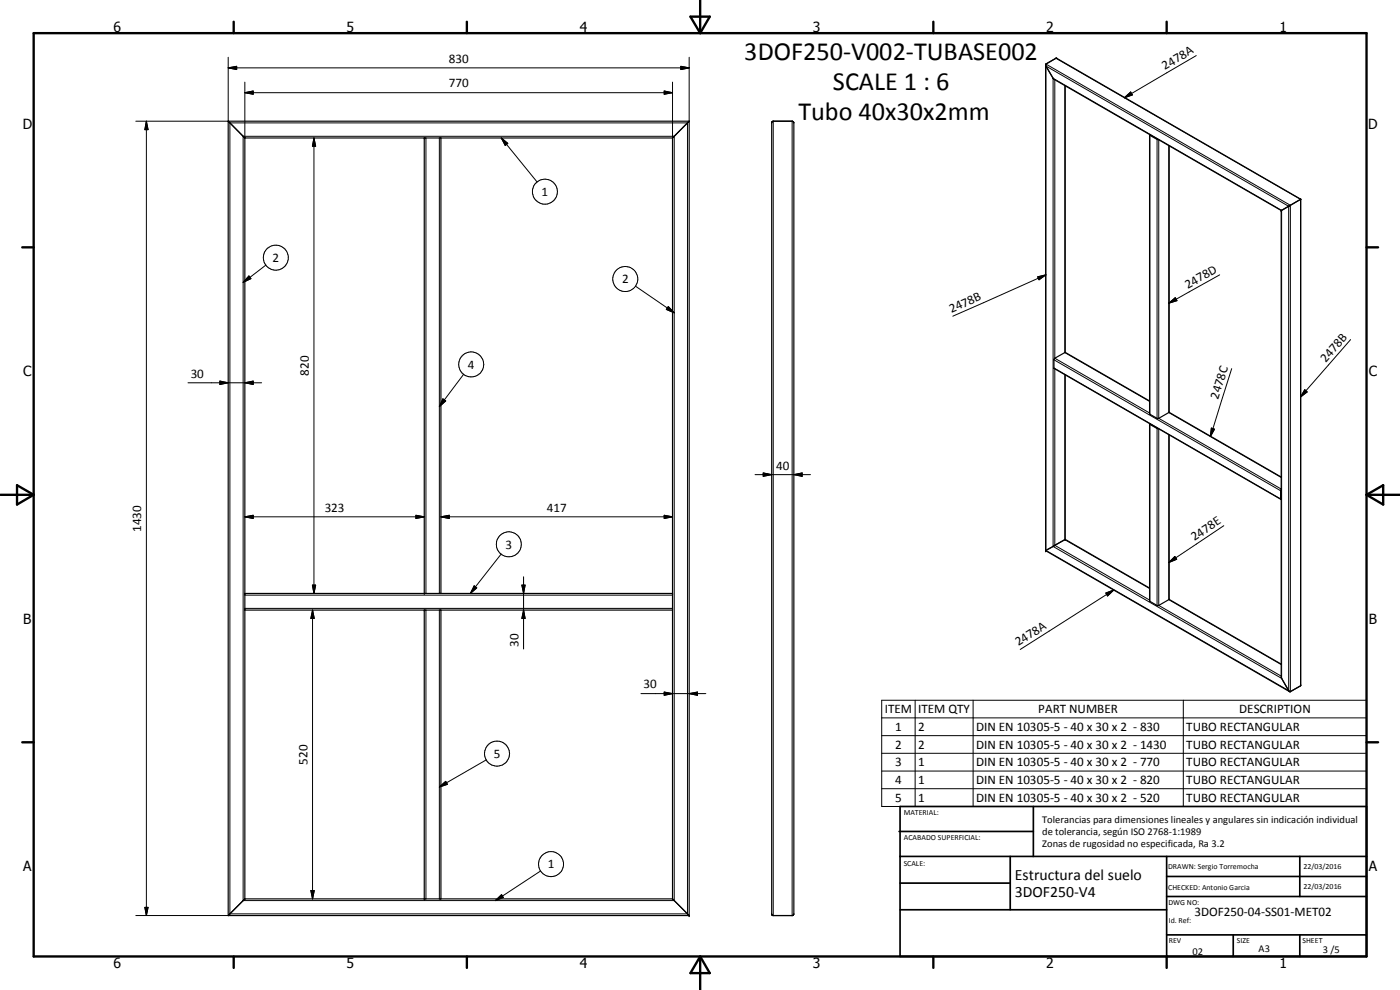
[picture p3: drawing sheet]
<svg xmlns="http://www.w3.org/2000/svg" width="420mm" height="297mm" viewBox="0 0 420 297" stroke-linecap="round" stroke-linejoin="round" font-family="sans-serif">
<g fill="none" stroke="#000" stroke-width=".35">
<path d="M313.8 19.6l2.5 4.2 68.2 39.4M68.5 36.4l5 5v228.3M68.5 36.4h138.3M68.5 36.4v238.3M206.8 36.4l-5 5v228.3M206.8 36.4v238.3M231.6 36.6l.5-.2h5.6l.5 .5v237.3l-.3 .5h-6l-.3-.3zM319.7 25.7v80M73.5 41.4h128.3M127.3 41.4v136.7M132.3 41.4v136.7M345 40.4v83.8l2.5 1.4 3.3-1.9"/>
<path d="M345 40.5l2.6 1.4M350.9 43.7l-.1 80M390.3 59.8l.1 145.7-.1 .3-3.1 1.8-.5-.4-2.2-3.9v-140.1M390.4 59.8l-5.8 3.3M390.4 59.8l-73.3-42.4-3.2 1.8-.1 146M384.6 63.1h.1M384.6 63.1l-.1 .1M319.7 112.5v49.3M319.7 105.7h.1M319.7 105.7l-3.2 1.9-.2 .2v2.7l68.2 39.4M319.7 105.7l25.3 14.6M345 127.1v53.2l2.5 1.4 3.3-1.9"/>
<path d="M345 127.3l2.6 1.4M350.8 123.7l33.7 19.4M350.9 130.5l-.1 49.3M384.4 149.9h.1M384.5 146.9l-.2 .3 .1 2.7M73.5 178.1h128.3M313.8 165.2l73.2 42.3M319.7 161.8l25.3 14.6M319.7 161.8l-5.9 3.4M350.8 179.8l33.7 19.5M73.5 183h128.3M127.3 183v86.7"/>
<path d="M132.3 183v86.7M68.5 274.7h138.3M73.5 269.7h128.3M73.5 269.7l-5 5M201.8 269.7l5 5"/>
</g>
<g fill="#000">
<circle cx="127.3" cy="41.4" r=".18"/>
<circle cx="384.5" cy="63.2" r=".18"/>
<circle cx="73.5" cy="178.1" r=".18"/>
<circle cx="127.3" cy="178.1" r=".18"/>
<circle cx="201.8" cy="178.1" r=".18"/>
<circle cx="313.8" cy="165.2" r=".18"/>
<circle cx="319.7" cy="161.8" r=".18"/>
<circle cx="127.3" cy="183" r=".18"/>
<circle cx="127.3" cy="269.7" r=".18"/>
<circle cx="206.8" cy="274.7" r=".18"/>
</g>
<g fill="none" stroke="#000" stroke-width=".3">
<path d="M68.5 17.2v19.2h-27.7M204.3 19.9l2.5 .5-2.5 .5zM206.8 17.2v19.2M313.9 19.8l72.8 42.1v145.3l-72.8-42.1zM313.9 19.2l73.4 42.4v145.9M316.9 17.5l73.4 42.3v146M359 16.7l-21.6 12.6M43.9 36.4l.5 2.5h-.9zM43.9 36.4v238.3M68.5 20.4l2.5-.5v1zM68.5 20.4h138.3M69 36.9h137.3v237.3h-137.3z"/>
<path d="M73.5 27.8l2.5-.5v1zM73.5 27.8h128.3M73.5 24.6v16.8M199.3 27.3l2.5 .5-2.5 .5zM201.8 24.6v16.8M232.1 36.4v238.3M237.7 36.4v238.3M316 23.5l68.6 39.6v140.4l-68.6-39.5zM316.6 23.9v83.6l28.4 16.4M319.6 25.7v80.1l25.4 14.6M337.4 29.3l1.9-1.7 .5 .9zM73 40.9h129.3v229.3h-129.3z"/>
<path d="M94.2 41.4l.5 2.5h-.9zM94.2 41.4v136.7M127.8 41.4v136.7M131.9 41.4v136.7M150.4 41.4l2 1.6-.8 .6zM150.4 41.4l10.8 13.2M345.1 40.6v83.7M347.2 41.8v83.7M347.8 42v83.5l36.7 21.2M350.8 43.7v80.1l33.7 19.5M79.8 79.5l-6.8 5.2M74.7 82.8l.6 .8-2.3 1.1z"/>
<path d="M190.7 85.9l11.6 8M200.6 92l1.7 1.9-2.3-1.1zM311.4 83.1l2.5-.6-2.1 1.4zM313.9 82.5l-27.9 12.4M350.8 91l1.9-1.7 .5 .9zM366 82.5l-15.2 8.5M56.4 114.9h22.1M66 114.3l2.5 .6-2.5 .5zM73.5 114.9l2.5-.6v1.1zM132.9 119.7l.9 .6-1.9 1.7zM139.1 112.3l-7.2 9.7M316.3 107.9l68 39.3"/>
<path d="M316.3 110.4l68 39.3M316.6 110.7v52.9l28.4 16.4M319.6 112.4v49.5l25.4 14.7M369.6 110.6l-6.3 20.4M391.6 116.9l.7 .7-2 1.5zM405.3 101.9l-15 17.2M345.1 127.3v53.1M347.2 128.6v53.1M347.8 128.7v53l36.7 21.2M350.8 130.4v49.5l33.7 19.5M363.5 128.4l1 .4-1.2 2.2zM73.5 155.1l2.5-.5v1z"/>
<path d="M73.5 155.1h53.8M124.8 154.6l2.5 .5-2.5 .5zM132.3 155.1l2.5-.5v1zM132.3 155.1h69.5M199.3 154.6l2.5 .5-2.5 .5zM226.6 142.4h16.6M229.1 141.9l2.5 .5-2.5 .5zM238.2 142.4l2.5-.5v1zM367.3 157.7l-16.5 11.1M73.5 178.6h128.3M93.8 175.6h.9l-.5 2.5zM142.3 175.8l.8 .6-1.9 1.7z"/>
<path d="M150.4 166.2l-9.2 11.9M156.6 175.6h1l-.5 2.5zM157.1 173.1v21.6M331.9 177.9l2.4-.9-1.9 1.8zM334.3 177l-28.1 17.9M350.8 168.8l1.8-1.8 .5 .8zM352.6 167l.5 .8-2.3 1zM73.5 182.5h128.3M93.8 183l.5 2.5h-1zM93.8 183v86.7M127.8 183v86.7M131.9 183v86.7"/>
<path d="M157.1 183l.5 2.5h-1zM192.4 208.1h19.4M199.3 207.6l2.5 .5-2.5 .5zM206.8 208.1l2.5-.5v1zM264.6 210.1h145.5v31.9h-145.5zM264.6 215.4h145.5M274.6 210.1v31.9M292 210.1v31.9M355.1 210.1v31.9M131.9 236.1l1.9-1.7 .5 .9zM145.9 228l-14 8.1M264.6 220.7h145.5"/>
<path d="M264.6 226h145.5M264.6 231.4h145.5M264.6 236.6h145.5M40.8 274.7h27.7M43.5 272.2h.9l-.5 2.5zM93.3 267.2h1l-.5 2.5zM148.7 270.2l1.8-1.8 .5 .9zM162.3 261.3l-13.6 8.9"/>
<circle cx="163.5" cy="57.5" r="3.8"/>
<circle cx="82.8" cy="77.3" r="3.8"/>
<circle cx="187.6" cy="83.7" r="3.8"/>
<circle cx="141.4" cy="109.3" r="3.7"/>
<circle cx="152.7" cy="163.3" r="3.7"/>
<circle cx="149.1" cy="226.1" r="3.7"/>
<circle cx="165.4" cy="259.3" r="3.8"/>
</g>
<g fill="none" stroke="#000" stroke-width=".71">
<path d="M10.1 9.9h400v277.1h-400zM70.1 6.5v3.4M140.1 6.5v3.4M207.2 5h5.8l-2.9 4.9zM210.1 0v9.9M280.1 6.5v3.4M350.1 6.5v3.4M6.7 74.2h3.4M410.1 74.2h3.5M.1 148.5h10M5.1 145.6l5 2.9-5 2.9zM410.1 148.5h10"/>
<path d="M410.1 148.5l5-2.9v5.8zM6.7 222.7h3.4M410.1 222.7h3.5M70.1 287v3.4M140.1 287v3.4M210.1 287v10M210.1 287l2.9 5h-5.8zM280.1 287v3.4M350.1 287v3.4"/>
</g>
<g fill="none" stroke="#000" stroke-width=".51">
<path d="M269.8 249.5h40.3M270.1 242h140v45h-140zM270.1 257h140M303.2 257v16M310.1 242v15M350.1 257v30M390.1 257v12M270.1 265h33.1M270.1 273h80M350.1 269h60M350.1 263h60M350.1 280.5h60"/>
<path d="M370.1 280.5v6.5M390.1 280.5v6.5"/>
</g>
<g fill="#000">
<path d="M68.5 20.4l2.5-.5v1zM43.9 36.4l.5 2.5h-.9zM73.5 27.8l2.5-.5v1zM199.3 27.3l2.5 .5-2.5 .5zM204.3 19.9l2.5 .5-2.5 .5zM337.4 29.3l1.9-1.7 .5 .9zM94.2 41.4l.5 2.5h-.9zM150.4 41.4l2 1.6-.8 .6zM74.7 82.8l.6 .8-2.3 1.1zM200.6 92l1.7 1.9-2.3-1.1zM311.4 83.1l2.5-.6-2.1 1.4zM350.8 91l1.9-1.7 .5 .9z"/>
<path d="M66 114.3l2.5 .6-2.5 .5zM73.5 114.9l2.5-.6v1.1zM132.9 119.7l.9 .6-1.9 1.7zM391.6 116.9l.7 .7-2 1.5zM363.5 128.4l1 .4-1.2 2.2zM73.5 155.1l2.5-.5v1zM124.8 154.6l2.5 .5-2.5 .5zM132.3 155.1l2.5-.5v1zM199.3 154.6l2.5 .5-2.5 .5zM229.1 141.9l2.5 .5-2.5 .5zM238.2 142.4l2.5-.5v1zM93.8 175.6h.9l-.5 2.5z"/>
<path d="M142.3 175.8l.8 .6-1.9 1.7zM156.6 175.6h1l-.5 2.5zM331.9 177.9l2.4-.9-1.9 1.8zM350.8 168.8l1.8-1.8 .5 .8zM93.8 183l.5 2.5h-1zM157.1 183l.5 2.5h-1zM199.3 207.6l2.5 .5-2.5 .5zM206.8 208.1l2.5-.5v1zM131.9 236.1l1.9-1.7 .5 .9zM43.5 272.2h.9l-.5 2.5zM93.3 267.2h1l-.5 2.5zM148.7 270.2l1.8-1.8 .5 .9z"/>
</g>
<g font-size="7.9">
<text x="223.4" y="18.1">3DOF250-V002-TUBASE002</text>
<text x="250" y="27.1">SCALE 1 : 6</text>
<text x="239.6" y="36.1">Tubo 40x30x2mm</text>
</g>
<g font-size="4.7">
<text x="304.6" y="263.9">Estructura del suelo</text>
<text x="304.6" y="269.3">3DOF250-V4</text>
</g>
<g font-size="4.2">
<text x="34" y="9.6">6</text>
<text x="104" y="9.6">5</text>
<text x="174" y="9.6">4</text>
<text x="244" y="9.6">3</text>
<text x="314" y="9.6">2</text>
<text x="384" y="9.6">1</text>
<text x="6.8" y="38.7">D</text>
<text x="410.6" y="38.7">D</text>
<text x="7" y="112.9">C</text>
<text x="410.8" y="112.9">C</text>
<text x="7" y="187.1">B</text>
<text x="410.8" y="187.1">B</text>
<text x="7" y="261.4">A</text>
<text x="410.8" y="261.4">A</text>
<text x="34" y="290.4">6</text>
<text x="104" y="290.4">5</text>
<text x="174" y="290.4">4</text>
<text x="244" y="290.4">3</text>
<text x="314" y="290.4">2</text>
<text x="384" y="290.4">1</text>
</g>
<g font-size="3.9">
<text x="134.7" y="18.8">830</text>
<text x="349.6" y="21" transform="rotate(-30 349.6 21)">2478A</text>
<text x="134.7" y="26.2">770</text>
<text x="162.5" y="58.8">1</text>
<text x="81.8" y="78.6">2</text>
<text x="186.7" y="85">2</text>
<text x="356.4" y="86.7" transform="rotate(-29 356.4 86.7)">2478D</text>
<text x="285.5" y="93.9" transform="rotate(-24 285.5 93.9)">2478B</text>
<text x="57.2" y="113.3">30</text>
<text x="92.7" y="112.7" transform="rotate(-90 92.7 112.7)">820</text>
<text x="140.5" y="110.6">4</text>
<text x="397.9" y="108.9" transform="rotate(-49 397.9 108.9)">2478B</text>
<text x="365.6" y="119.9" transform="rotate(-73 365.6 119.9)">2478C</text>
<text x="232.9" y="140.9">40</text>
<text x="97.4" y="153.5">323</text>
<text x="164.1" y="153.5">417</text>
<text x="42.4" y="159.6" transform="rotate(-90 42.4 159.6)">1430</text>
<text x="151.8" y="164.6">3</text>
<text x="358.5" y="162.4" transform="rotate(-34 358.5 162.4)">2478E</text>
<text x="155.6" y="194" transform="rotate(-90 155.6 194)">30</text>
<text x="305.6" y="194" transform="rotate(-32 305.6 194)">2478A</text>
<text x="193.2" y="206.5">30</text>
<text x="265.5" y="214">ITEM</text>
<text x="275.5" y="214">ITEM QTY</text>
<text x="311.6" y="214">PART NUMBER</text>
<text x="371.9" y="214">DESCRIPTION</text>
<text x="268.6" y="219.3">1</text>
<text x="275.5" y="219.3">2</text>
<text x="292.9" y="219.3">DIN EN 10305-5 - 40 x 30 x 2 - 830</text>
<text x="356" y="219.3">TUBO RECTANGULAR</text>
<text x="148.2" y="227.4">5</text>
<text x="268.6" y="224.7">2</text>
<text x="275.5" y="224.7">2</text>
<text x="292.9" y="224.7">DIN EN 10305-5 - 40 x 30 x 2 - 1430</text>
<text x="356" y="224.7">TUBO RECTANGULAR</text>
<text x="92.3" y="229.4" transform="rotate(-90 92.3 229.4)">520</text>
<text x="268.6" y="230">3</text>
<text x="275.5" y="230">1</text>
<text x="292.9" y="230">DIN EN 10305-5 - 40 x 30 x 2 - 770</text>
<text x="356" y="230">TUBO RECTANGULAR</text>
<text x="268.6" y="235.2">4</text>
<text x="275.5" y="235.2">1</text>
<text x="292.9" y="235.2">DIN EN 10305-5 - 40 x 30 x 2 - 820</text>
<text x="356" y="235.2">TUBO RECTANGULAR</text>
<text x="268.6" y="240.6">5</text>
<text x="275.5" y="240.6">1</text>
<text x="292.9" y="240.6">DIN EN 10305-5 - 40 x 30 x 2 - 520</text>
<text x="356" y="240.6">TUBO RECTANGULAR</text>
<text x="164.4" y="260.5">1</text>
<text x="358.5" y="275">3DOF250-04-SS01-MET02</text>
</g>
<g font-size="3.1">
<text x="312.7" y="246.8">Tolerancias para dimensiones lineales y angulares sin indicación individual</text>
<text x="312.7" y="250.4">de tolerancia, según ISO 2768-1:1989</text>
<text x="312.7" y="254">Zonas de rugosidad no especificada, Ra 3.2</text>
<text x="357.9" y="286.4">02</text>
<text x="377.7" y="285.6">A3</text>
<text x="397" y="285.9">3 /5</text>
</g>
<g font-size="2.4">
<text x="271.2" y="244.4">MATERIAL:</text>
<text x="271.3" y="252">ACABADO SUPERFICIAL:</text>
<text x="271.2" y="259.7">SCALE:</text>
<text x="350.6" y="260.8">DRAWN: Sergio Torremocha</text>
<text x="391.2" y="260.6">22/03/2016</text>
<text x="350.6" y="267">CHECKED: Antonio Garcia</text>
<text x="391.2" y="266.7">22/03/2016</text>
<text x="350.6" y="271.4">DWG NO:</text>
<text x="350.8" y="276.9">Id. Ref:</text>
<text x="350.8" y="282.8">REV</text>
<text x="371.2" y="282.9">SIZE</text>
<text x="390.9" y="282.9">SHEET</text>
</g>
</svg>
